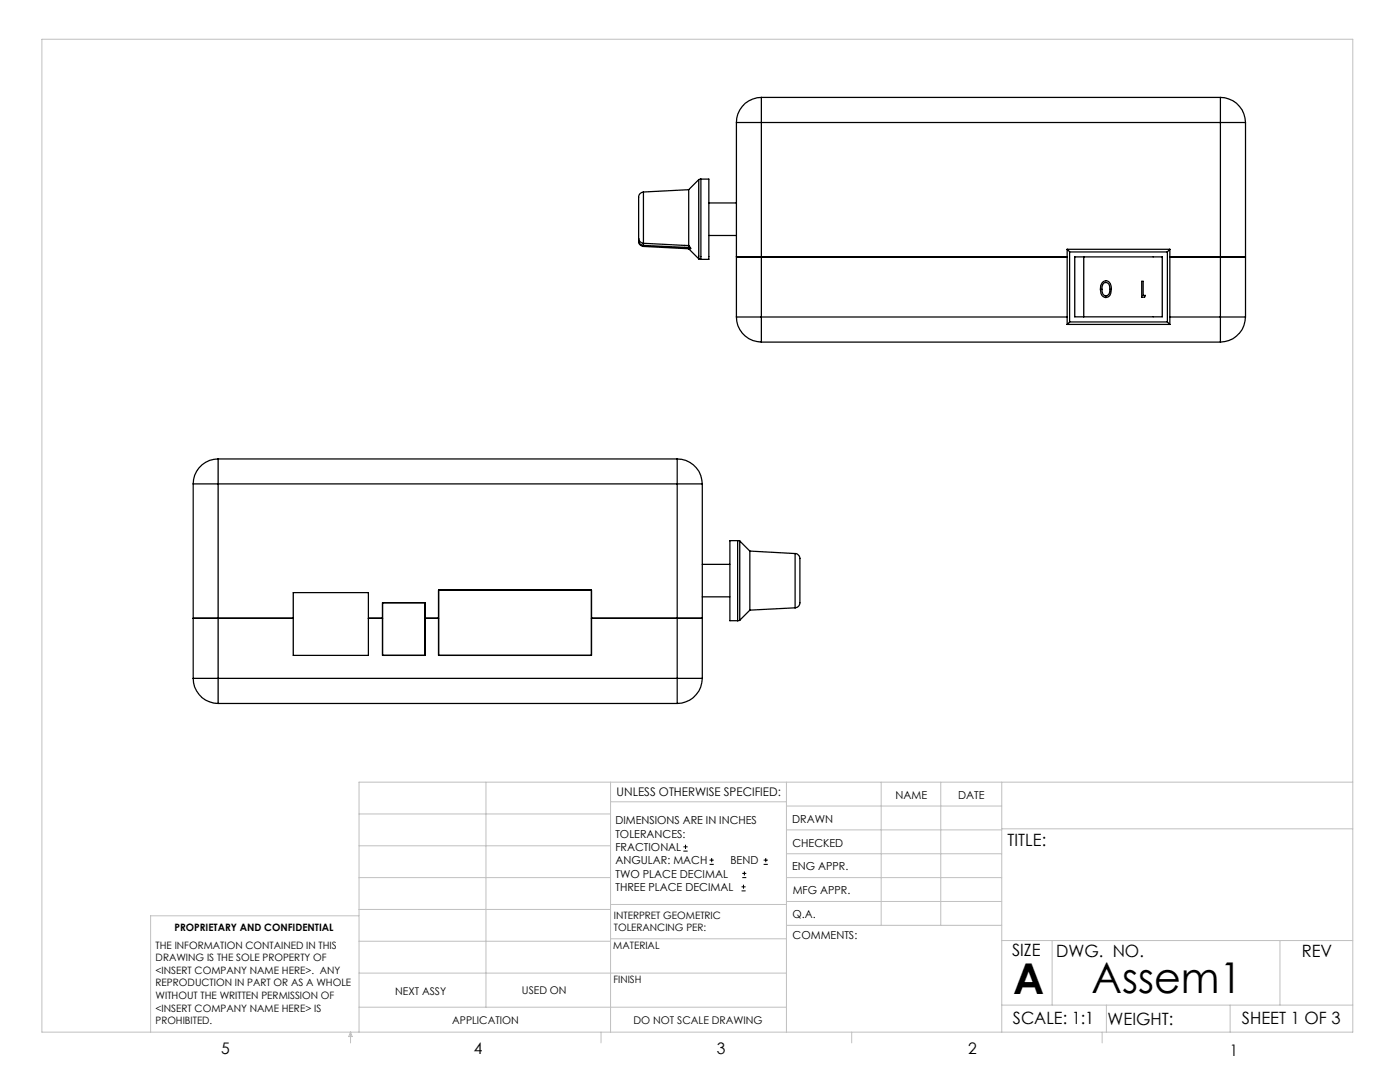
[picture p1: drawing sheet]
<svg xmlns="http://www.w3.org/2000/svg" width="279mm" height="216mm" viewBox="0 0 279 216" stroke-linecap="round" stroke-linejoin="round" font-family="sans-serif">
<g fill="none" stroke="#000" stroke-width=".2">
<path d="M136.4 169.8h.8M136.4 169h.8M136.8 168.6v.8M141.6 172.5h.9M141.6 171.6h.9M142 171.2v.8M148 177.8h.8M148 177h.8M148.1 175.1h.8M148.1 174.3h.8M148.4 176.5v.8M148.6 173.9v.8"/>
<path d="M152.4 172.5h.8M152.4 171.6h.8M152.8 171.2v.8"/>
</g>
<g fill="none" stroke="#c0c0c0" stroke-width=".2">
<path d="M8.4 7.8h261.6v198.2h-261.6zM97 156.1v44.9M121.8 156.1v49.9M121.8 160h35.2M157 156.1v49.9M175.9 156.1v28.5M187.7 156.1v28.5M199.9 156.1v49.9M270 156.1h-198.4v49.9M71.6 175.1h50.2M71.6 168.8h50.2M71.6 162.4h50.2"/>
<path d="M157 170.4h42.9M157 165.6h42.9M157 160.8h42.9M157 175.1h42.9M157 179.9h42.9M199.9 165.4h70.1M71.6 194.2h85.4M71.6 187.8h50.2M71.6 181.5h50.2M71.6 182.7h-41.5v23.3M121.8 187.3h35.2M121.8 180.5h35.2"/>
<path d="M157 184.6h42.9M199.9 187.7h70.1M210 187.7v12.9M255.4 187.7v12.9M70 206v2.1M70 206l.3 .8h-.7zM71.6 201h85.4M119.9 206v2.1M170 206v2.1M199.9 200.6h70.1M220 206v2.1M220.8 200.6v5.4"/>
<path d="M245.5 200.6v5.4"/>
</g>
<g fill="none" stroke="#000" stroke-width=".25">
<path d="M151.9 19.4a5 5 0 0 0-4.9 5M151.9 19.4v5M151.9 19.4h91.7M243.6 19.4v5M243.6 19.4a5 5 0 0 1 5 5M128.4 38.3a1.13 1.13 0 0 0-.9 1.5v7.8M128.4 38.3v10.2M137.4 37.9v11.1M137.4 37.9l-9 .4M139.5 35.8v15.8M139.5 35.8l-2.1 2.1M139.9 35.7l-.4 .1"/>
<path d="M139.9 35.7h1.6v16.1h-1.6M139.9 35.7v16.1M147 24.4h4.9M147 24.4v38.9M151.9 24.4v38.9M151.9 24.4h91.7M243.6 24.4h5M243.6 24.4v38.9M248.6 24.4v38.9M127.5 48a.98 .98 0 0 0 .9 1.2M127.5 47.6a.97 .97 0 0 0 .9 .9M127.5 48a.96 .96 0 0 0 .9 1"/>
<path d="M127.5 47.6v.4M128.4 48.5v.5M128.4 49v.2M128.4 49.2l9 .4M128.4 49l9 .4M128.4 48.5l9 .5M137.4 49l.4 .6-.4-.2M137.4 49.4v.2M137.4 49v.4M137.4 49.6l2.1 2M139.5 51.6l.4 .2M141.5 40.5h5.5"/>
<path d="M141.5 47h5.5M147 51.3h66M213 49.7l.5 .6M213 49.7v15M213 49.7h20.5M213.5 50.3v13.9M213.5 50.3h19.5M216.3 51.3h15.7v11.9h-15.7M216.3 51.3h-1.8v11.9h1.8M216.3 51.3v11.9M220.1 56.3l.3-.2a1.02 1.02 0 0 1 1.4 1 2 2 0 0 1-.7 2.2 1.01 1.01 0 0 1-1.4-.8 2.15 2.15 0 0 1 .4-2.2zM220.2 56.6l.5-.2a.78 .78 0 0 1 .7 .7 1.74 1.74 0 0 1-.4 1.9l-.3 .1a1.58 1.58 0 0 1-.7-2.2z"/>
<path d="M227.9 56.1h.2v2.8h.5l-.2 .4h-.5zM233 50.3v13.9M233.5 49.7l-.5 .6M233.5 51.3h15.1M233.5 49.7v15M147 63.3h4.9M147 63.3a5 5 0 0 0 4.9 5M151.9 63.3v5M151.9 68.3h91.7M151.9 63.3h61.1M213 64.7h20.5M213.5 64.2l-.5 .5"/>
<path d="M213.5 64.2h19.5M233 64.2l.5 .5M233.5 63.3h10.1M243.6 63.3v5M243.6 63.3h5M248.6 63.3a5.1 5.1 0 0 1-5 5M38.6 96.6h4.9M38.6 96.6v38.8M43.5 91.6v5M43.5 91.6a5 5 0 0 0-4.9 5M43.5 96.6v38.8M43.5 96.6h91.6"/>
<path d="M43.5 91.6h91.6M135.1 91.6v5M135.1 91.6a5 5 0 0 1 5.1 5M135.1 96.6h5.1M135.1 96.6v38.8M140.2 96.6v38.8M58.5 118.3h15v12.5h-15zM87.5 117.8h30.5v13h-30.5zM140.2 119.1h5.5M140.2 112.6h5.5M147.2 107.9l.4 .1M147.2 107.9h-1.5v16h1.5"/>
<path d="M147.2 107.9v16M147.6 108v15.8M147.6 108l2 2M149.6 110v11.7M149.6 110l9.1 .5M158.7 110.5a1.11 1.11 0 0 1 .9 1.4v7.4a2.07 2.07 0 0 1-.4 1.8l-.5 .2M158.7 110.5v10.8M38.6 135.4h4.9M38.6 123.4h19.9M38.6 135.4a5 5 0 0 0 4.9 5M43.5 135.4v5M43.5 135.4h91.6"/>
<path d="M73.5 123.4h2.8M76.3 120.3h8.5v10.5h-8.5zM84.8 123.4h2.7M118 123.4h22.2M135.1 135.4v5M135.1 135.4h5.1M140.2 135.4a5.1 5.1 0 0 1-5.1 5M147.6 123.8l-.4 .1M149.6 121.7l-2 2.1M158.7 121.3l-9.1 .4M43.5 140.4h91.6"/>
</g>
<g font-size="8.5">
<text x="202.2" y="198.3">A</text>
<text x="217.8" y="198.1">Assem1</text>
</g>
<g font-size="3.4">
<text x="201.1" y="168.8">TITLE:</text>
<text x="202" y="190.8">SIZE</text>
<text x="210.8" y="190.9">DWG. NO.</text>
<text x="259.8" y="191">REV</text>
<text x="202.1" y="204.4">SCALE: 1:1</text>
<text x="221" y="204.5">WEIGHT:</text>
<text x="247.8" y="204.4">SHEET 1 OF 3</text>
</g>
<g font-size="3.2">
<text x="44.2" y="210.4">5</text>
<text x="94.6" y="210.3">4</text>
<text x="143.1" y="210.4">3</text>
<text x="193.2" y="210.3">2</text>
<text x="245.4" y="210.6">1</text>
</g>
<text font-size="2.4" x="123.1" y="158.9">UNLESS OTHERWISE SPECIFIED:</text>
<g font-size="2.2">
<text x="178.7" y="159.4">NAME</text>
<text x="191.2" y="159.4">DATE</text>
<text x="122.8" y="164.5">DIMENSIONS ARE IN INCHES</text>
<text x="122.8" y="167.1">TOLERANCES:</text>
<text x="158.1" y="164.2">DRAWN</text>
<text x="122.8" y="169.8">FRACTIONAL</text>
<text x="122.8" y="172.5">ANGULAR: MACH</text>
<text x="145.8" y="172.5">BEND</text>
<text x="158.1" y="173.7">ENG APPR.</text>
<text x="158.2" y="169.1">CHECKED</text>
<text x="122.8" y="175.1">TWO PLACE DECIMAL</text>
<text x="122.8" y="177.8">THREE PLACE DECIMAL</text>
<text x="158.2" y="178.4">MFG APPR.</text>
<text x="158.2" y="183.2">Q.A.</text>
<text x="158.2" y="187.4">COMMENTS:</text>
</g>
<g font-size="2.1">
<text x="78.8" y="198.5">NEXT ASSY</text>
<text x="104.2" y="198.4">USED ON</text>
<text x="90.2" y="204.3">APPLICATION</text>
<text x="126.4" y="204.3">DO NOT SCALE DRAWING</text>
</g>
<g font-size="2">
<text x="34.8" y="185.7">PROPRIETARY AND CONFIDENTIAL</text>
<text x="122.5" y="183.3">INTERPRET GEOMETRIC</text>
<text x="122.5" y="185.9">TOLERANCING PER:</text>
<text x="31.1" y="189.3">THE INFORMATION CONTAINED IN THIS</text>
<text x="31.1" y="191.8">DRAWING IS THE SOLE PROPERTY OF</text>
<text x="122.4" y="189.4">MATERIAL</text>
<text x="31.1" y="194.3">&lt;INSERT COMPANY NAME HERE&gt;. ANY</text>
<text x="31.1" y="196.8">REPRODUCTION IN PART OR AS A WHOLE</text>
<text x="122.4" y="196.2">FINISH</text>
<text x="31.1" y="199.4">WITHOUT THE WRITTEN PERMISSION OF</text>
<text x="31.1" y="201.9">&lt;INSERT COMPANY NAME HERE&gt; IS</text>
<text x="31.1" y="204.4">PROHIBITED.</text>
</g>
</svg>
